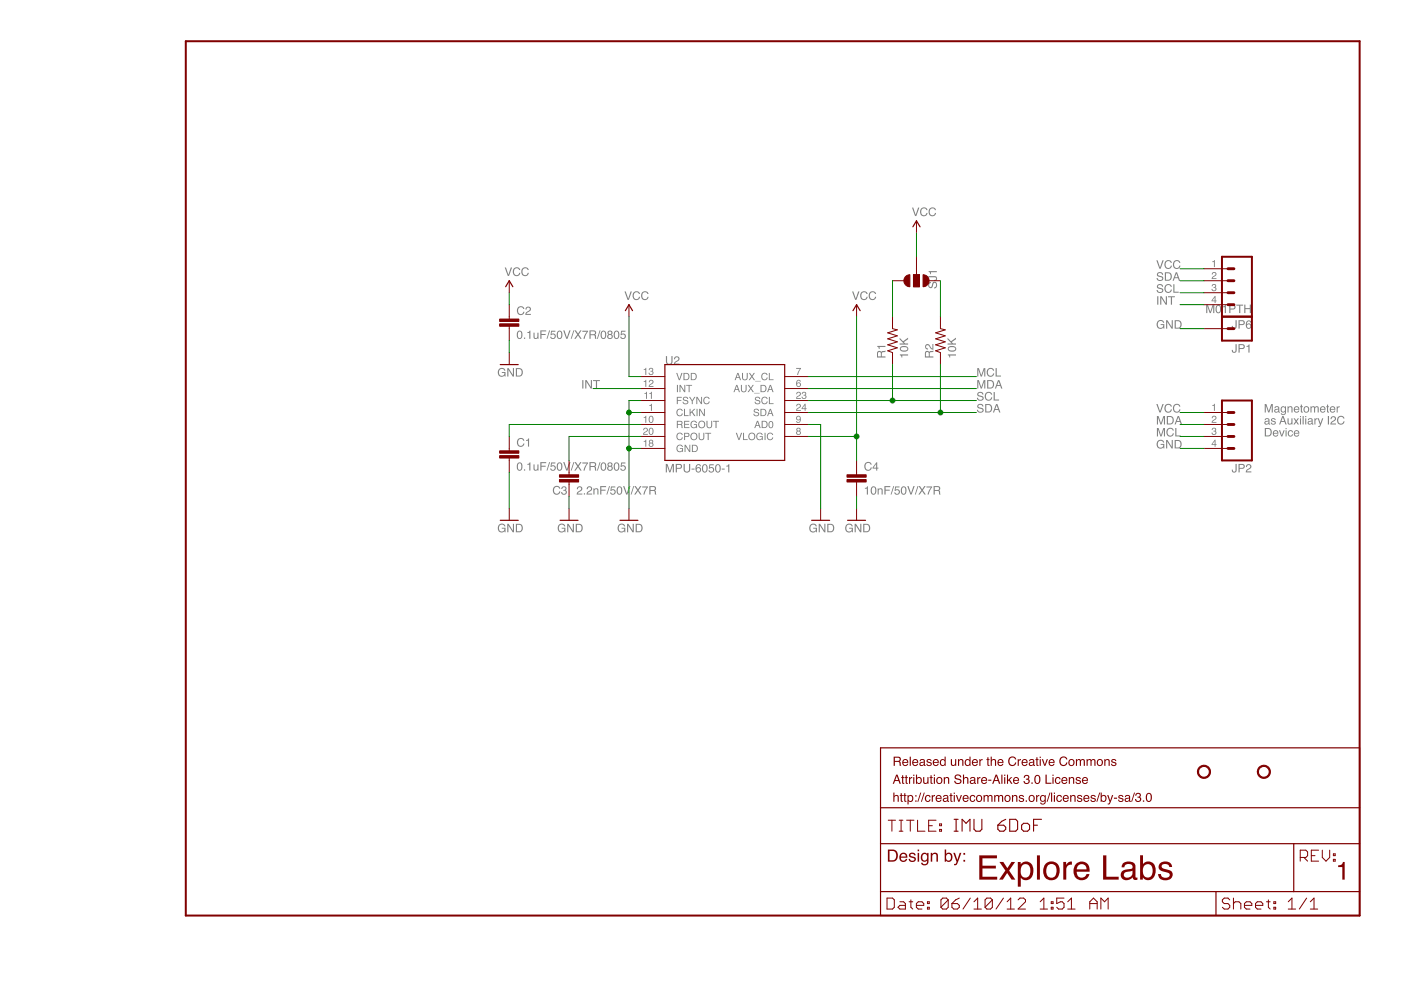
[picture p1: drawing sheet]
<?xml version="1.0" encoding="utf-8"?>
<!DOCTYPE eagle SYSTEM "eagle.dtd">
<!--
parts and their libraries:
SparkFun-Aesthetics: Licensing: CC v3.0 Share-Alike You are welcome to use this library for commercial purposes.
-->
<eagle version="6.2">
<drawing>
<settings>
<setting alwaysvectorfont="no"/>
<setting verticaltext="up"/>
</settings>
<grid distance="0.1" unitdist="inch" unit="inch" style="lines" multiple="1" display="no" altdistance="0.01" altunitdist="inch" altunit="inch"/>
<schematic>
<libraries>
<library name="Testing">
<symbols>
<symbol name="MPU-6050">
<wire x1="-12.7" y1="10.16" x2="-12.7" y2="-10.16" width="0.254" layer="94"/>
<wire x1="-12.7" y1="-10.16" x2="12.7" y2="-10.16" width="0.254" layer="94"/>
<wire x1="12.7" y1="-10.16" x2="12.7" y2="10.16" width="0.254" layer="94"/>
<wire x1="12.7" y1="10.16" x2="-12.7" y2="10.16" width="0.254" layer="94"/>
<text x="-12.7" y="10.16" size="1.778" layer="95">&gt;NAME</text>
<text x="-12.7" y="-12.7" size="1.778" layer="96">&gt;VALUE</text>
<pin name="VDD" x="-17.78" y="7.62" length="middle"/>
<pin name="INT" x="-17.78" y="5.08" length="middle"/>
<pin name="FSYNC" x="-17.78" y="2.54" length="middle"/>
<pin name="CLKIN" x="-17.78" y="0" length="middle"/>
<pin name="REGOUT" x="-17.78" y="-2.54" length="middle"/>
<pin name="CPOUT" x="-17.78" y="-5.08" length="middle"/>
<pin name="GND" x="-17.78" y="-7.62" length="middle"/>
<pin name="AUX_CL" x="17.78" y="7.62" length="middle" rot="R180"/>
<pin name="AUX_DA" x="17.78" y="5.08" length="middle" rot="R180"/>
<pin name="SCL" x="17.78" y="2.54" length="middle" rot="R180"/>
<pin name="SDA" x="17.78" y="0" length="middle" rot="R180"/>
<pin name="AD0" x="17.78" y="-2.54" length="middle" rot="R180"/>
<pin name="VLOGIC" x="17.78" y="-5.08" length="middle" rot="R180"/>
</symbol>
</symbols>
<devicesets>
<deviceset name="MPU-6050">
<gates>
<gate name="G$1" symbol="MPU-6050" x="0" y="0"/>
</gates>
<devices>
<device name="-1" package="QFN-24-4MM2">
<connects>
<connect gate="G$1" pin="AD0" pad="9"/>
<connect gate="G$1" pin="AUX_CL" pad="7"/>
<connect gate="G$1" pin="AUX_DA" pad="6"/>
<connect gate="G$1" pin="CLKIN" pad="1"/>
<connect gate="G$1" pin="CPOUT" pad="20"/>
<connect gate="G$1" pin="FSYNC" pad="11"/>
<connect gate="G$1" pin="GND" pad="18"/>
<connect gate="G$1" pin="INT" pad="12"/>
<connect gate="G$1" pin="REGOUT" pad="10"/>
<connect gate="G$1" pin="SCL" pad="23"/>
<connect gate="G$1" pin="SDA" pad="24"/>
<connect gate="G$1" pin="VDD" pad="13"/>
<connect gate="G$1" pin="VLOGIC" pad="8"/>
</connects>
<technologies>
<technology name=""/>
</technologies>
</device>
</devices>
</deviceset>
</devicesets>
</library>
<library name="SparkFun-Aesthetics">
<symbols>
<symbol name="LETTER_L">
<wire x1="0" y1="185.42" x2="248.92" y2="185.42" width="0.4064" layer="94"/>
<wire x1="248.92" y1="185.42" x2="248.92" y2="0" width="0.4064" layer="94"/>
<wire x1="0" y1="185.42" x2="0" y2="0" width="0.4064" layer="94"/>
<wire x1="0" y1="0" x2="248.92" y2="0" width="0.4064" layer="94"/>
</symbol>
<symbol name="DOCFIELD">
<wire x1="0" y1="0" x2="71.12" y2="0" width="0.254" layer="94"/>
<wire x1="101.6" y1="15.24" x2="87.63" y2="15.24" width="0.254" layer="94"/>
<wire x1="0" y1="0" x2="0" y2="5.08" width="0.254" layer="94"/>
<wire x1="0" y1="5.08" x2="71.12" y2="5.08" width="0.254" layer="94"/>
<wire x1="0" y1="5.08" x2="0" y2="15.24" width="0.254" layer="94"/>
<wire x1="101.6" y1="15.24" x2="101.6" y2="5.08" width="0.254" layer="94"/>
<wire x1="71.12" y1="5.08" x2="71.12" y2="0" width="0.254" layer="94"/>
<wire x1="71.12" y1="5.08" x2="87.63" y2="5.08" width="0.254" layer="94"/>
<wire x1="71.12" y1="0" x2="101.6" y2="0" width="0.254" layer="94"/>
<wire x1="87.63" y1="15.24" x2="87.63" y2="5.08" width="0.254" layer="94"/>
<wire x1="87.63" y1="15.24" x2="0" y2="15.24" width="0.254" layer="94"/>
<wire x1="87.63" y1="5.08" x2="101.6" y2="5.08" width="0.254" layer="94"/>
<wire x1="101.6" y1="5.08" x2="101.6" y2="0" width="0.254" layer="94"/>
<wire x1="0" y1="15.24" x2="0" y2="22.86" width="0.254" layer="94"/>
<wire x1="101.6" y1="35.56" x2="0" y2="35.56" width="0.254" layer="94"/>
<wire x1="101.6" y1="35.56" x2="101.6" y2="22.86" width="0.254" layer="94"/>
<wire x1="0" y1="22.86" x2="101.6" y2="22.86" width="0.254" layer="94"/>
<wire x1="0" y1="22.86" x2="0" y2="35.56" width="0.254" layer="94"/>
<wire x1="101.6" y1="22.86" x2="101.6" y2="15.24" width="0.254" layer="94"/>
<text x="1.27" y="1.27" size="2.54" layer="94" font="vector">Date:</text>
<text x="12.7" y="1.27" size="2.54" layer="94" font="vector">&gt;LAST_DATE_TIME</text>
<text x="72.39" y="1.27" size="2.54" layer="94" font="vector">Sheet:</text>
<text x="86.36" y="1.27" size="2.54" layer="94" font="vector">&gt;SHEET</text>
<text x="88.9" y="11.43" size="2.54" layer="94" font="vector">REV:</text>
<text x="1.524" y="17.78" size="2.54" layer="94" font="vector">TITLE:</text>
<text x="15.494" y="17.78" size="2.7432" layer="94" font="vector">&gt;DRAWING_NAME</text>
<text x="2.54" y="31.75" size="1.9304" layer="94">Released under the Creative Commons</text>
<text x="2.54" y="27.94" size="1.9304" layer="94">Attribution Share-Alike 3.0 License</text>
<text x="2.54" y="24.13" size="1.9304" layer="94">http://creativecommons.org/licenses/by-sa/3.0</text>
<text x="1.27" y="11.43" size="2.54" layer="94">Design by:</text>
</symbol>
<symbol name="DGND">
<wire x1="-1.905" y1="0" x2="1.905" y2="0" width="0.254" layer="94"/>
<text x="-2.54" y="-2.54" size="1.778" layer="96">&gt;VALUE</text>
<pin name="GND" x="0" y="2.54" visible="off" length="short" direction="sup" rot="R270"/>
</symbol>
<symbol name="VCC2">
<wire x1="0.762" y1="1.27" x2="0" y2="2.54" width="0.254" layer="94"/>
<wire x1="0" y1="2.54" x2="-0.762" y2="1.27" width="0.254" layer="94"/>
<text x="-1.016" y="3.556" size="1.778" layer="96">&gt;VALUE</text>
<pin name="VCC" x="0" y="0" visible="off" length="short" direction="sup" rot="R90"/>
</symbol>
</symbols>
<devicesets>
<deviceset name="FRAME-LETTER" prefix="FRAME">
<gates>
<gate name="G$1" symbol="LETTER_L" x="0" y="0"/>
<gate name="G$2" symbol="DOCFIELD" x="147.32" y="0" addlevel="must"/>
</gates>
<devices>
<device name="">
<technologies>
<technology name=""/>
</technologies>
</device>
</devices>
</deviceset>
<deviceset name="GND" prefix="GND">
<gates>
<gate name="1" symbol="DGND" x="0" y="0"/>
</gates>
<devices>
<device name="">
<technologies>
<technology name=""/>
</technologies>
</device>
</devices>
</deviceset>
<deviceset name="VCC" prefix="P+">
<gates>
<gate name="1" symbol="VCC2" x="0" y="0"/>
</gates>
<devices>
<device name="">
<technologies>
<technology name=""/>
</technologies>
</device>
</devices>
</deviceset>
</devicesets>
</library>
<library name="SparkFun-Passives">
<symbols>
<symbol name="CAP">
<wire x1="0" y1="2.54" x2="0" y2="2.032" width="0.1524" layer="94"/>
<wire x1="0" y1="0" x2="0" y2="0.508" width="0.1524" layer="94"/>
<text x="1.524" y="2.921" size="1.778" layer="95">&gt;NAME</text>
<text x="1.524" y="-2.159" size="1.778" layer="96">&gt;VALUE</text>
<rectangle x1="-2.032" y1="0.508" x2="2.032" y2="1.016" layer="94"/>
<rectangle x1="-2.032" y1="1.524" x2="2.032" y2="2.032" layer="94"/>
<pin name="1" x="0" y="5.08" visible="off" length="short" direction="pas" swaplevel="1" rot="R270"/>
<pin name="2" x="0" y="-2.54" visible="off" length="short" direction="pas" swaplevel="1" rot="R90"/>
</symbol>
<symbol name="RESISTOR">
<wire x1="-2.54" y1="0" x2="-2.159" y2="1.016" width="0.1524" layer="94"/>
<wire x1="-2.159" y1="1.016" x2="-1.524" y2="-1.016" width="0.1524" layer="94"/>
<wire x1="-1.524" y1="-1.016" x2="-0.889" y2="1.016" width="0.1524" layer="94"/>
<wire x1="-0.889" y1="1.016" x2="-0.254" y2="-1.016" width="0.1524" layer="94"/>
<wire x1="-0.254" y1="-1.016" x2="0.381" y2="1.016" width="0.1524" layer="94"/>
<wire x1="0.381" y1="1.016" x2="1.016" y2="-1.016" width="0.1524" layer="94"/>
<wire x1="1.016" y1="-1.016" x2="1.651" y2="1.016" width="0.1524" layer="94"/>
<wire x1="1.651" y1="1.016" x2="2.286" y2="-1.016" width="0.1524" layer="94"/>
<wire x1="2.286" y1="-1.016" x2="2.54" y2="0" width="0.1524" layer="94"/>
<text x="-3.81" y="1.4986" size="1.778" layer="95">&gt;NAME</text>
<text x="-3.81" y="-3.302" size="1.778" layer="96">&gt;VALUE</text>
<pin name="2" x="5.08" y="0" visible="off" length="short" direction="pas" swaplevel="1" rot="R180"/>
<pin name="1" x="-5.08" y="0" visible="off" length="short" direction="pas" swaplevel="1"/>
</symbol>
<symbol name="SJ_2">
<wire x1="-0.635" y1="-1.397" x2="0.635" y2="-1.397" width="1.27" layer="94" curve="180" cap="flat"/>
<wire x1="-0.635" y1="1.397" x2="0.635" y2="1.397" width="1.27" layer="94" curve="-180" cap="flat"/>
<wire x1="1.27" y1="-0.635" x2="-1.27" y2="-0.635" width="0.1524" layer="94"/>
<wire x1="-1.27" y1="-0.635" x2="-1.27" y2="0" width="0.1524" layer="94"/>
<wire x1="-1.27" y1="0" x2="-1.27" y2="0.635" width="0.1524" layer="94"/>
<wire x1="-1.27" y1="0.635" x2="1.27" y2="0.635" width="0.1524" layer="94"/>
<wire x1="1.27" y1="0.635" x2="1.27" y2="-0.635" width="0.1524" layer="94"/>
<wire x1="-2.54" y1="0" x2="-1.27" y2="0" width="0.1524" layer="94"/>
<text x="2.54" y="0.381" size="1.778" layer="95">&gt;NAME</text>
<text x="2.54" y="-1.905" size="1.778" layer="96">&gt;VALUE</text>
<rectangle x1="-1.27" y1="-0.635" x2="1.27" y2="0.635" layer="94"/>
<pin name="3" x="0" y="-5.08" visible="off" length="short" direction="pas" rot="R90"/>
<pin name="1" x="0" y="5.08" visible="off" length="short" direction="pas" rot="R270"/>
<pin name="2" x="-5.08" y="0" visible="off" length="short" direction="pas"/>
</symbol>
</symbols>
<devicesets>
<deviceset name="CAP" prefix="C" uservalue="yes">
<gates>
<gate name="G$1" symbol="CAP" x="0" y="0"/>
</gates>
<devices>
<device name="PTH" package="CAP-PTH-SMALL">
<connects>
<connect gate="G$1" pin="1" pad="1"/>
<connect gate="G$1" pin="2" pad="2"/>
</connects>
<technologies>
<technology name=""/>
</technologies>
</device>
<device name="PTH2" package="CAP-PTH-SMALL2">
<connects>
<connect gate="G$1" pin="1" pad="1"/>
<connect gate="G$1" pin="2" pad="2"/>
</connects>
<technologies>
<technology name=""/>
</technologies>
</device>
<device name="0805" package="0805">
<connects>
<connect gate="G$1" pin="1" pad="1"/>
<connect gate="G$1" pin="2" pad="2"/>
</connects>
<technologies>
<technology name=""/>
</technologies>
</device>
<device name="PTH3" package="CAP-PTH-LARGE">
<connects>
<connect gate="G$1" pin="1" pad="1"/>
<connect gate="G$1" pin="2" pad="2"/>
</connects>
<technologies>
<technology name=""/>
</technologies>
</device>
<device name="SMD" package="GRM43D">
<connects>
<connect gate="G$1" pin="1" pad="A"/>
<connect gate="G$1" pin="2" pad="C"/>
</connects>
<technologies>
<technology name=""/>
</technologies>
</device>
<device name="0603-CAP" package="0603-CAP">
<connects>
<connect gate="G$1" pin="1" pad="1"/>
<connect gate="G$1" pin="2" pad="2"/>
</connects>
<technologies>
<technology name=""/>
</technologies>
</device>
<device name="0402-CAP" package="0402-CAP">
<connects>
<connect gate="G$1" pin="1" pad="1"/>
<connect gate="G$1" pin="2" pad="2"/>
</connects>
<technologies>
<technology name=""/>
</technologies>
</device>
<device name="PTH1" package="CAP-PTH-5MM">
<connects>
<connect gate="G$1" pin="1" pad="1"/>
<connect gate="G$1" pin="2" pad="2"/>
</connects>
<technologies>
<technology name=""/>
</technologies>
</device>
<device name="_" package="AXIAL-5MM">
<connects>
<connect gate="G$1" pin="1" pad="P$1"/>
<connect gate="G$1" pin="2" pad="P$2"/>
</connects>
<technologies>
<technology name=""/>
</technologies>
</device>
<device name="1210" package="1210">
<connects>
<connect gate="G$1" pin="1" pad="1"/>
<connect gate="G$1" pin="2" pad="2"/>
</connects>
<technologies>
<technology name=""/>
</technologies>
</device>
<device name="1206" package="1206">
<connects>
<connect gate="G$1" pin="1" pad="1"/>
<connect gate="G$1" pin="2" pad="2"/>
</connects>
<technologies>
<technology name=""/>
</technologies>
</device>
<device name="ASMD" package="CTZ3">
<connects>
<connect gate="G$1" pin="1" pad="+"/>
<connect gate="G$1" pin="2" pad="-"/>
</connects>
<technologies>
<technology name=""/>
</technologies>
</device>
<device name="KIT" package="CAP-PTH-SMALL-KIT">
<connects>
<connect gate="G$1" pin="1" pad="1"/>
<connect gate="G$1" pin="2" pad="2"/>
</connects>
<technologies>
<technology name=""/>
</technologies>
</device>
</devices>
</deviceset>
<deviceset name="RESISTOR" prefix="R" uservalue="yes">
<gates>
<gate name="G$1" symbol="RESISTOR" x="0" y="0"/>
</gates>
<devices>
<device name="1206" package="1206">
<connects>
<connect gate="G$1" pin="1" pad="1"/>
<connect gate="G$1" pin="2" pad="2"/>
</connects>
<technologies>
<technology name=""/>
</technologies>
</device>
<device name="AXIAL-0.3" package="AXIAL-0.3">
<connects>
<connect gate="G$1" pin="1" pad="P$1"/>
<connect gate="G$1" pin="2" pad="P$2"/>
</connects>
<technologies>
<technology name=""/>
</technologies>
</device>
<device name="2010" package="R2010">
<connects>
<connect gate="G$1" pin="1" pad="1"/>
<connect gate="G$1" pin="2" pad="2"/>
</connects>
<technologies>
<technology name=""/>
</technologies>
</device>
<device name="0805-RES" package="0805">
<connects>
<connect gate="G$1" pin="1" pad="1"/>
<connect gate="G$1" pin="2" pad="2"/>
</connects>
<technologies>
<technology name=""/>
</technologies>
</device>
<device name="0603-RES" package="0603-RES">
<connects>
<connect gate="G$1" pin="1" pad="1"/>
<connect gate="G$1" pin="2" pad="2"/>
</connects>
<technologies>
<technology name=""/>
</technologies>
</device>
<device name="0402-RES" package="0402-RES">
<connects>
<connect gate="G$1" pin="1" pad="1"/>
<connect gate="G$1" pin="2" pad="2"/>
</connects>
<technologies>
<technology name=""/>
</technologies>
</device>
<device name="PTH-1/6W" package="1/6W-RES">
<connects>
<connect gate="G$1" pin="1" pad="1"/>
<connect gate="G$1" pin="2" pad="2"/>
</connects>
<technologies>
<technology name=""/>
</technologies>
</device>
<device name="2512" package="R2512">
<connects>
<connect gate="G$1" pin="1" pad="1"/>
<connect gate="G$1" pin="2" pad="2"/>
</connects>
<technologies>
<technology name=""/>
</technologies>
</device>
<device name="PTH-1/4W" package="AXIAL-0.4">
<connects>
<connect gate="G$1" pin="1" pad="P$1"/>
<connect gate="G$1" pin="2" pad="P$2"/>
</connects>
<technologies>
<technology name=""/>
</technologies>
</device>
<device name="PTH-1/2W" package="AXIAL-0.5">
<connects>
<connect gate="G$1" pin="1" pad="P$1"/>
<connect gate="G$1" pin="2" pad="P$2"/>
</connects>
<technologies>
<technology name=""/>
</technologies>
</device>
<device name="PTH-1W" package="AXIAL-0.6">
<connects>
<connect gate="G$1" pin="1" pad="P$1"/>
<connect gate="G$1" pin="2" pad="P$2"/>
</connects>
<technologies>
<technology name=""/>
</technologies>
</device>
<device name="PTH-2W" package="AXIAL-0.8">
<connects>
<connect gate="G$1" pin="1" pad="P$1"/>
<connect gate="G$1" pin="2" pad="P$2"/>
</connects>
<technologies>
<technology name=""/>
</technologies>
</device>
<device name="KIT" package="AXIAL-0.3-KIT">
<connects>
<connect gate="G$1" pin="1" pad="P$1"/>
<connect gate="G$1" pin="2" pad="P$2"/>
</connects>
<technologies>
<technology name=""/>
</technologies>
</device>
</devices>
</deviceset>
<deviceset name="SOLDERJUMPER_2WAY" prefix="SJ" uservalue="yes">
<gates>
<gate name="G$1" symbol="SJ_2" x="0" y="0"/>
</gates>
<devices>
<device name="W" package="SJ_2W">
<connects>
<connect gate="G$1" pin="1" pad="1"/>
<connect gate="G$1" pin="2" pad="2"/>
<connect gate="G$1" pin="3" pad="3"/>
</connects>
<technologies>
<technology name=""/>
</technologies>
</device>
<device name="T" package="SJ_2">
<connects>
<connect gate="G$1" pin="1" pad="1"/>
<connect gate="G$1" pin="2" pad="2"/>
<connect gate="G$1" pin="3" pad="3"/>
</connects>
<technologies>
<technology name=""/>
</technologies>
</device>
<device name="S" package="SJ_3">
<connects>
<connect gate="G$1" pin="1" pad="1"/>
<connect gate="G$1" pin="2" pad="2"/>
<connect gate="G$1" pin="3" pad="3"/>
</connects>
<technologies>
<technology name=""/>
</technologies>
</device>
<device name="PASTE1&amp;2" package="SJ_3_PASTE1&amp;2">
<connects>
<connect gate="G$1" pin="1" pad="1"/>
<connect gate="G$1" pin="2" pad="2"/>
<connect gate="G$1" pin="3" pad="3"/>
</connects>
<technologies>
<technology name=""/>
</technologies>
</device>
<device name="PASTE2&amp;3" package="SJ_3_PASTE2&amp;3">
<connects>
<connect gate="G$1" pin="1" pad="1"/>
<connect gate="G$1" pin="2" pad="2"/>
<connect gate="G$1" pin="3" pad="3"/>
</connects>
<technologies>
<technology name=""/>
</technologies>
</device>
</devices>
</deviceset>
</devicesets>
</library>
<library name="SparkFun-Connectors">
<symbols>
<symbol name="M04">
<wire x1="1.27" y1="-5.08" x2="-5.08" y2="-5.08" width="0.4064" layer="94"/>
<wire x1="-1.27" y1="2.54" x2="0" y2="2.54" width="0.6096" layer="94"/>
<wire x1="-1.27" y1="0" x2="0" y2="0" width="0.6096" layer="94"/>
<wire x1="-1.27" y1="-2.54" x2="0" y2="-2.54" width="0.6096" layer="94"/>
<wire x1="-5.08" y1="7.62" x2="-5.08" y2="-5.08" width="0.4064" layer="94"/>
<wire x1="1.27" y1="-5.08" x2="1.27" y2="7.62" width="0.4064" layer="94"/>
<wire x1="-5.08" y1="7.62" x2="1.27" y2="7.62" width="0.4064" layer="94"/>
<wire x1="-1.27" y1="5.08" x2="0" y2="5.08" width="0.6096" layer="94"/>
<text x="-5.08" y="-7.62" size="1.778" layer="96">&gt;VALUE</text>
<text x="-5.08" y="8.382" size="1.778" layer="95">&gt;NAME</text>
<pin name="1" x="5.08" y="-2.54" visible="pad" length="middle" direction="pas" swaplevel="1" rot="R180"/>
<pin name="2" x="5.08" y="0" visible="pad" length="middle" direction="pas" swaplevel="1" rot="R180"/>
<pin name="3" x="5.08" y="2.54" visible="pad" length="middle" direction="pas" swaplevel="1" rot="R180"/>
<pin name="4" x="5.08" y="5.08" visible="pad" length="middle" direction="pas" swaplevel="1" rot="R180"/>
</symbol>
<symbol name="M01">
<wire x1="3.81" y1="-2.54" x2="-2.54" y2="-2.54" width="0.4064" layer="94"/>
<wire x1="1.27" y1="0" x2="2.54" y2="0" width="0.6096" layer="94"/>
<wire x1="-2.54" y1="2.54" x2="-2.54" y2="-2.54" width="0.4064" layer="94"/>
<wire x1="3.81" y1="-2.54" x2="3.81" y2="2.54" width="0.4064" layer="94"/>
<wire x1="-2.54" y1="2.54" x2="3.81" y2="2.54" width="0.4064" layer="94"/>
<text x="-2.54" y="-5.08" size="1.778" layer="96">&gt;VALUE</text>
<text x="-2.54" y="3.302" size="1.778" layer="95">&gt;NAME</text>
<pin name="1" x="7.62" y="0" visible="off" length="middle" direction="pas" swaplevel="1" rot="R180"/>
</symbol>
</symbols>
<devicesets>
<deviceset name="M04" prefix="JP" uservalue="yes">
<gates>
<gate name="G$1" symbol="M04" x="-2.54" y="0"/>
</gates>
<devices>
<device name="PTH" package="1X04">
<connects>
<connect gate="G$1" pin="1" pad="1"/>
<connect gate="G$1" pin="2" pad="2"/>
<connect gate="G$1" pin="3" pad="3"/>
<connect gate="G$1" pin="4" pad="4"/>
</connects>
<technologies>
<technology name=""/>
</technologies>
</device>
<device name="POLAR" package="MOLEX-1X4">
<connects>
<connect gate="G$1" pin="1" pad="1"/>
<connect gate="G$1" pin="2" pad="2"/>
<connect gate="G$1" pin="3" pad="3"/>
<connect gate="G$1" pin="4" pad="4"/>
</connects>
<technologies>
<technology name=""/>
</technologies>
</device>
<device name="SCREW" package="SCREWTERMINAL-3.5MM-4">
<connects>
<connect gate="G$1" pin="1" pad="1"/>
<connect gate="G$1" pin="2" pad="2"/>
<connect gate="G$1" pin="3" pad="3"/>
<connect gate="G$1" pin="4" pad="4"/>
</connects>
<technologies>
<technology name=""/>
</technologies>
</device>
<device name="1.27MM" package="1X04-1.27MM">
<connects>
<connect gate="G$1" pin="1" pad="1"/>
<connect gate="G$1" pin="2" pad="2"/>
<connect gate="G$1" pin="3" pad="3"/>
<connect gate="G$1" pin="4" pad="4"/>
</connects>
<technologies>
<technology name=""/>
</technologies>
</device>
<device name="LOCK" package="1X04_LOCK">
<connects>
<connect gate="G$1" pin="1" pad="1"/>
<connect gate="G$1" pin="2" pad="2"/>
<connect gate="G$1" pin="3" pad="3"/>
<connect gate="G$1" pin="4" pad="4"/>
</connects>
<technologies>
<technology name=""/>
</technologies>
</device>
<device name="LOCK_LONGPADS" package="1X04_LOCK_LONGPADS">
<connects>
<connect gate="G$1" pin="1" pad="1"/>
<connect gate="G$1" pin="2" pad="2"/>
<connect gate="G$1" pin="3" pad="3"/>
<connect gate="G$1" pin="4" pad="4"/>
</connects>
<technologies>
<technology name=""/>
</technologies>
</device>
<device name="POLAR_LOCK" package="MOLEX-1X4_LOCK">
<connects>
<connect gate="G$1" pin="1" pad="1"/>
<connect gate="G$1" pin="2" pad="2"/>
<connect gate="G$1" pin="3" pad="3"/>
<connect gate="G$1" pin="4" pad="4"/>
</connects>
<technologies>
<technology name=""/>
</technologies>
</device>
<device name="SMD" package="1X04-SMD">
<connects>
<connect gate="G$1" pin="1" pad="1"/>
<connect gate="G$1" pin="2" pad="2"/>
<connect gate="G$1" pin="3" pad="3"/>
<connect gate="G$1" pin="4" pad="4"/>
</connects>
<technologies>
<technology name=""/>
</technologies>
</device>
<device name="LONGPADS" package="1X04_LONGPADS">
<connects>
<connect gate="G$1" pin="1" pad="1"/>
<connect gate="G$1" pin="2" pad="2"/>
<connect gate="G$1" pin="3" pad="3"/>
<connect gate="G$1" pin="4" pad="4"/>
</connects>
<technologies>
<technology name=""/>
</technologies>
</device>
<device name="1X04_NO_SILK" package="1X04_NO_SILK">
<connects>
<connect gate="G$1" pin="1" pad="1"/>
<connect gate="G$1" pin="2" pad="2"/>
<connect gate="G$1" pin="3" pad="3"/>
<connect gate="G$1" pin="4" pad="4"/>
</connects>
<technologies>
<technology name=""/>
</technologies>
</device>
<device name="JST-PTH" package="JST-4-PTH">
<connects>
<connect gate="G$1" pin="1" pad="1"/>
<connect gate="G$1" pin="2" pad="2"/>
<connect gate="G$1" pin="3" pad="3"/>
<connect gate="G$1" pin="4" pad="4"/>
</connects>
<technologies>
<technology name=""/>
</technologies>
</device>
<device name="SCREW_LOCK" package="SCREWTERMINAL-3.5MM-4_LOCK">
<connects>
<connect gate="G$1" pin="1" pad="1"/>
<connect gate="G$1" pin="2" pad="2"/>
<connect gate="G$1" pin="3" pad="3"/>
<connect gate="G$1" pin="4" pad="4"/>
</connects>
<technologies>
<technology name=""/>
</technologies>
</device>
<device name="SMD2" package="1X04-1MM-RA">
<connects>
<connect gate="G$1" pin="1" pad="1"/>
<connect gate="G$1" pin="2" pad="2"/>
<connect gate="G$1" pin="3" pad="3"/>
<connect gate="G$1" pin="4" pad="4"/>
</connects>
<technologies>
<technology name=""/>
</technologies>
</device>
</devices>
</deviceset>
<deviceset name="M01" prefix="JP">
<gates>
<gate name="G$1" symbol="M01" x="0" y="0"/>
</gates>
<devices>
<device name="PTH_LONGPAD" package="1X01_LONGPAD">
<connects>
<connect gate="G$1" pin="1" pad="1"/>
</connects>
<technologies>
<technology name=""/>
</technologies>
</device>
<device name="SMD" package="LUXEON-PAD">
<connects>
<connect gate="G$1" pin="1" pad="P$1"/>
</connects>
<technologies>
<technology name=""/>
</technologies>
</device>
<device name="-SMTSO-256-ET" package="SMTSO-256-ET">
<connects>
<connect gate="G$1" pin="1" pad="P$1"/>
</connects>
<technologies>
<technology name=""/>
</technologies>
</device>
<device name="SMTRA-256-8-6" package="SMTRA-256-8-6">
<connects>
<connect gate="G$1" pin="1" pad="P$1"/>
</connects>
<technologies>
<technology name=""/>
</technologies>
</device>
<device name="SMDNS" package="1X01NS">
<connects>
<connect gate="G$1" pin="1" pad="1"/>
</connects>
<technologies>
<technology name=""/>
</technologies>
</device>
<device name="PTH" package="1X01">
<connects>
<connect gate="G$1" pin="1" pad="1"/>
</connects>
<technologies>
<technology name=""/>
</technologies>
</device>
<device name="PTH_2MM" package="1X01_2MM">
<connects>
<connect gate="G$1" pin="1" pad="1"/>
</connects>
<technologies>
<technology name=""/>
</technologies>
</device>
<device name="OFFSET" package="1X01_OFFSET">
<connects>
<connect gate="G$1" pin="1" pad="1"/>
</connects>
<technologies>
<technology name=""/>
</technologies>
</device>
<device name="SMD-4.5X1.5" package="PAD-1.5X4.5">
<connects>
<connect gate="G$1" pin="1" pad="P$1"/>
</connects>
<technologies>
<technology name=""/>
</technologies>
</device>
<device name="POGOPIN_HOLE_LARGE" package="1X01_POGOPIN_HOLE_LARGE">
<connects>
<connect gate="G$1" pin="1" pad="1"/>
</connects>
<technologies>
<technology name=""/>
</technologies>
</device>
<device name="POGOPIN_HOLE_0.58" package="1X01_POGOPIN_HOLE_0.58">
<connects>
<connect gate="G$1" pin="1" pad="1"/>
</connects>
<technologies>
<technology name=""/>
</technologies>
</device>
<device name="SNAP-FEMALE" package="SNAP-FEMALE">
<connects>
<connect gate="G$1" pin="1" pad="1"/>
</connects>
<technologies>
<technology name=""/>
</technologies>
</device>
<device name="SNAP-MALE" package="SNAP-MALE">
<connects>
<connect gate="G$1" pin="1" pad="2"/>
</connects>
<technologies>
<technology name=""/>
</technologies>
</device>
</devices>
</deviceset>
</devicesets>
</library>
<library name="SparkFun-Electromechanical">
<symbols>
<symbol name="STAND-OFF">
<circle x="0" y="0" radius="1.27" width="0.254" layer="94"/>
</symbol>
</symbols>
<devicesets>
<deviceset name="STAND-OFF" prefix="JP">
<gates>
<gate name="G$1" symbol="STAND-OFF" x="0" y="0"/>
</gates>
<devices>
<device name="" package="STAND-OFF">
<technologies>
<technology name=""/>
</technologies>
</device>
<device name="TIGHT" package="STAND-OFF-TIGHT">
<technologies>
<technology name=""/>
</technologies>
</device>
</devices>
</deviceset>
</devicesets>
</library>
</libraries>
<attributes>
</attributes>
<variantdefs>
</variantdefs>
<classes>
<class number="0" name="Default" width="0.2032" drill="0">
</class>
<class number="1" name="vcc" width="0.254" drill="0">
</class>
<class number="2" name="GND" width="0.8128" drill="0">
</class>
</classes>
<parts>
<part name="U2" library="Testing" deviceset="MPU-6050" device="-1"/>
<part name="FRAME1" library="SparkFun-Aesthetics" deviceset="FRAME-LETTER" device=""/>
<part name="C1" library="SparkFun-Passives" deviceset="CAP" device="0805" value="0.1uF/50V/X7R/0805"/>
<part name="C2" library="SparkFun-Passives" deviceset="CAP" device="0805" value="0.1uF/50V/X7R/0805"/>
<part name="C3" library="SparkFun-Passives" deviceset="CAP" device="0805" value="2.2nF/50V/X7R"/>
<part name="C4" library="SparkFun-Passives" deviceset="CAP" device="0805" value="10nF/50V/X7R"/>
<part name="R1" library="SparkFun-Passives" deviceset="RESISTOR" device="0603-RES" value="10K"/>
<part name="R2" library="SparkFun-Passives" deviceset="RESISTOR" device="0603-RES" value="10K"/>
<part name="GND1" library="SparkFun-Aesthetics" deviceset="GND" device=""/>
<part name="GND2" library="SparkFun-Aesthetics" deviceset="GND" device=""/>
<part name="GND3" library="SparkFun-Aesthetics" deviceset="GND" device=""/>
<part name="P+1" library="SparkFun-Aesthetics" deviceset="VCC" device=""/>
<part name="GND4" library="SparkFun-Aesthetics" deviceset="GND" device=""/>
<part name="P+2" library="SparkFun-Aesthetics" deviceset="VCC" device=""/>
<part name="P+3" library="SparkFun-Aesthetics" deviceset="VCC" device=""/>
<part name="GND5" library="SparkFun-Aesthetics" deviceset="GND" device=""/>
<part name="GND6" library="SparkFun-Aesthetics" deviceset="GND" device=""/>
<part name="P+4" library="SparkFun-Aesthetics" deviceset="VCC" device=""/>
<part name="JP2" library="SparkFun-Connectors" deviceset="M04" device="PTH"/>
<part name="SJ1" library="SparkFun-Passives" deviceset="SOLDERJUMPER_2WAY" device="T"/>
<part name="JP3" library="SparkFun-Electromechanical" deviceset="STAND-OFF" device="TIGHT"/>
<part name="JP4" library="SparkFun-Electromechanical" deviceset="STAND-OFF" device="TIGHT"/>
<part name="JP6" library="SparkFun-Connectors" deviceset="M04" device="PTH"/>
<part name="JP1" library="SparkFun-Connectors" deviceset="M01" device="PTH"/>
</parts>
<sheets>
<sheet>
<plain>
<text x="167.64" y="7.62" size="5.08" layer="94">Explore Labs</text>
<text x="243.84" y="7.62" size="3.81" layer="94">1</text>
<text x="228.6" y="106.68" size="1.778" layer="95">Magnetometer</text>
<text x="228.6" y="104.14" size="1.778" layer="95">as Auxiliary I2C</text>
<text x="228.6" y="101.6" size="1.778" layer="95">Device</text>
</plain>
<instances>
<instance part="U2" gate="G$1" x="114.3" y="106.68"/>
<instance part="FRAME1" gate="G$1" x="0" y="0"/>
<instance part="FRAME1" gate="G$2" x="147.32" y="0"/>
<instance part="C1" gate="G$1" x="68.58" y="96.52"/>
<instance part="C2" gate="G$1" x="68.58" y="124.46"/>
<instance part="C3" gate="G$1" x="81.28" y="91.44" smashed="yes">
<attribute name="NAME" x="77.724" y="89.281" size="1.778" layer="95"/>
<attribute name="VALUE" x="82.804" y="89.281" size="1.778" layer="96"/>
</instance>
<instance part="C4" gate="G$1" x="142.24" y="91.44"/>
<instance part="R1" gate="G$1" x="149.86" y="121.92" rot="R90"/>
<instance part="R2" gate="G$1" x="160.02" y="121.92" rot="R90"/>
<instance part="GND1" gate="1" x="93.98" y="83.82"/>
<instance part="GND2" gate="1" x="81.28" y="83.82"/>
<instance part="GND3" gate="1" x="68.58" y="83.82"/>
<instance part="P+1" gate="1" x="68.58" y="132.08"/>
<instance part="GND4" gate="1" x="68.58" y="116.84"/>
<instance part="P+2" gate="1" x="93.98" y="127"/>
<instance part="P+3" gate="1" x="142.24" y="127"/>
<instance part="GND5" gate="1" x="142.24" y="83.82"/>
<instance part="GND6" gate="1" x="134.62" y="83.82"/>
<instance part="P+4" gate="1" x="154.94" y="144.78"/>
<instance part="JP2" gate="G$1" x="220.98" y="104.14" rot="R180"/>
<instance part="SJ1" gate="G$1" x="154.94" y="134.62" smashed="yes" rot="R270">
<attribute name="NAME" x="157.48" y="137.16" size="1.778" layer="95" rot="R270"/>
</instance>
<instance part="JP3" gate="G$1" x="215.9" y="30.48"/>
<instance part="JP4" gate="G$1" x="228.6" y="30.48"/>
<instance part="JP6" gate="G$1" x="220.98" y="134.62" rot="R180"/>
<instance part="JP1" gate="G$1" x="223.52" y="124.46" rot="R180"/>
</instances>
<busses>
</busses>
<nets>
<net name="N$1" class="0">
<segment>
<pinref part="U2" gate="G$1" pin="CPOUT"/>
<wire x1="96.52" y1="101.6" x2="81.28" y2="101.6" width="0.1524" layer="91"/>
<wire x1="81.28" y1="101.6" x2="81.28" y2="96.52" width="0.1524" layer="91"/>
<pinref part="C3" gate="G$1" pin="1"/>
</segment>
</net>
<net name="N$2" class="0">
<segment>
<pinref part="U2" gate="G$1" pin="REGOUT"/>
<wire x1="96.52" y1="104.14" x2="68.58" y2="104.14" width="0.1524" layer="91"/>
<pinref part="C1" gate="G$1" pin="1"/>
<wire x1="68.58" y1="104.14" x2="68.58" y2="101.6" width="0.1524" layer="91"/>
</segment>
</net>
<net name="GND" class="0">
<segment>
<pinref part="U2" gate="G$1" pin="GND"/>
<wire x1="96.52" y1="99.06" x2="93.98" y2="99.06" width="0.1524" layer="91"/>
<wire x1="93.98" y1="99.06" x2="93.98" y2="86.36" width="0.1524" layer="91"/>
<pinref part="GND1" gate="1" pin="GND"/>
<pinref part="U2" gate="G$1" pin="FSYNC"/>
<wire x1="96.52" y1="109.22" x2="93.98" y2="109.22" width="0.1524" layer="91"/>
<wire x1="93.98" y1="109.22" x2="93.98" y2="106.68" width="0.1524" layer="91"/>
<pinref part="U2" gate="G$1" pin="CLKIN"/>
<wire x1="93.98" y1="106.68" x2="93.98" y2="99.06" width="0.1524" layer="91"/>
<wire x1="96.52" y1="106.68" x2="93.98" y2="106.68" width="0.1524" layer="91"/>
<junction x="93.98" y="106.68"/>
<junction x="93.98" y="99.06"/>
</segment>
<segment>
<pinref part="C3" gate="G$1" pin="2"/>
<wire x1="81.28" y1="88.9" x2="81.28" y2="86.36" width="0.1524" layer="91"/>
<pinref part="GND2" gate="1" pin="GND"/>
</segment>
<segment>
<pinref part="C1" gate="G$1" pin="2"/>
<wire x1="68.58" y1="93.98" x2="68.58" y2="86.36" width="0.1524" layer="91"/>
<pinref part="GND3" gate="1" pin="GND"/>
</segment>
<segment>
<pinref part="C2" gate="G$1" pin="2"/>
<wire x1="68.58" y1="121.92" x2="68.58" y2="119.38" width="0.1524" layer="91"/>
<pinref part="GND4" gate="1" pin="GND"/>
</segment>
<segment>
<pinref part="C4" gate="G$1" pin="2"/>
<wire x1="142.24" y1="88.9" x2="142.24" y2="86.36" width="0.1524" layer="91"/>
<pinref part="GND5" gate="1" pin="GND"/>
</segment>
<segment>
<pinref part="U2" gate="G$1" pin="AD0"/>
<wire x1="132.08" y1="104.14" x2="134.62" y2="104.14" width="0.1524" layer="91"/>
<wire x1="134.62" y1="104.14" x2="134.62" y2="86.36" width="0.1524" layer="91"/>
<pinref part="GND6" gate="1" pin="GND"/>
</segment>
<segment>
<pinref part="JP2" gate="G$1" pin="4"/>
<wire x1="215.9" y1="99.06" x2="210.82" y2="99.06" width="0.1524" layer="91"/>
<label x="205.74" y="99.06" size="1.778" layer="95"/>
</segment>
<segment>
<wire x1="215.9" y1="124.46" x2="210.82" y2="124.46" width="0.1524" layer="91"/>
<label x="205.74" y="124.46" size="1.778" layer="95"/>
<pinref part="JP1" gate="G$1" pin="1"/>
</segment>
</net>
<net name="VCC" class="0">
<segment>
<pinref part="C2" gate="G$1" pin="1"/>
<wire x1="68.58" y1="129.54" x2="68.58" y2="132.08" width="0.1524" layer="91"/>
<pinref part="P+1" gate="1" pin="VCC"/>
</segment>
<segment>
<pinref part="U2" gate="G$1" pin="VDD"/>
<pinref part="P+2" gate="1" pin="VCC"/>
<wire x1="96.52" y1="114.3" x2="93.98" y2="114.3" width="0.1524" layer="91"/>
<wire x1="93.98" y1="114.3" x2="93.98" y2="127" width="0.1524" layer="91"/>
</segment>
<segment>
<pinref part="U2" gate="G$1" pin="VLOGIC"/>
<pinref part="P+3" gate="1" pin="VCC"/>
<wire x1="132.08" y1="101.6" x2="142.24" y2="101.6" width="0.1524" layer="91"/>
<wire x1="142.24" y1="101.6" x2="142.24" y2="127" width="0.1524" layer="91"/>
<wire x1="142.24" y1="101.6" x2="142.24" y2="96.52" width="0.1524" layer="91"/>
<pinref part="C4" gate="G$1" pin="1"/>
<junction x="142.24" y="101.6"/>
</segment>
<segment>
<wire x1="215.9" y1="137.16" x2="210.82" y2="137.16" width="0.1524" layer="91"/>
<label x="205.74" y="137.16" size="1.778" layer="95"/>
<pinref part="JP6" gate="G$1" pin="1"/>
</segment>
<segment>
<pinref part="JP2" gate="G$1" pin="1"/>
<wire x1="215.9" y1="106.68" x2="210.82" y2="106.68" width="0.1524" layer="91"/>
<label x="205.74" y="106.68" size="1.778" layer="95"/>
</segment>
<segment>
<pinref part="SJ1" gate="G$1" pin="2"/>
<pinref part="P+4" gate="1" pin="VCC"/>
<wire x1="154.94" y1="139.7" x2="154.94" y2="144.78" width="0.1524" layer="91"/>
</segment>
</net>
<net name="INT" class="0">
<segment>
<pinref part="U2" gate="G$1" pin="INT"/>
<wire x1="96.52" y1="111.76" x2="86.36" y2="111.76" width="0.1524" layer="91"/>
<label x="83.82" y="111.76" size="1.778" layer="95"/>
</segment>
<segment>
<wire x1="215.9" y1="129.54" x2="210.82" y2="129.54" width="0.1524" layer="91"/>
<label x="205.74" y="129.54" size="1.778" layer="95"/>
<pinref part="JP6" gate="G$1" pin="4"/>
</segment>
</net>
<net name="SCL" class="0">
<segment>
<pinref part="U2" gate="G$1" pin="SCL"/>
<pinref part="R1" gate="G$1" pin="1"/>
<wire x1="132.08" y1="109.22" x2="149.86" y2="109.22" width="0.1524" layer="91"/>
<wire x1="149.86" y1="109.22" x2="149.86" y2="116.84" width="0.1524" layer="91"/>
<wire x1="149.86" y1="109.22" x2="167.64" y2="109.22" width="0.1524" layer="91"/>
<junction x="149.86" y="109.22"/>
<label x="167.64" y="109.22" size="1.778" layer="95"/>
</segment>
<segment>
<wire x1="215.9" y1="132.08" x2="210.82" y2="132.08" width="0.1524" layer="91"/>
<label x="205.74" y="132.08" size="1.778" layer="95"/>
<pinref part="JP6" gate="G$1" pin="3"/>
</segment>
</net>
<net name="SDA" class="0">
<segment>
<pinref part="U2" gate="G$1" pin="SDA"/>
<pinref part="R2" gate="G$1" pin="1"/>
<wire x1="132.08" y1="106.68" x2="160.02" y2="106.68" width="0.1524" layer="91"/>
<wire x1="160.02" y1="106.68" x2="160.02" y2="116.84" width="0.1524" layer="91"/>
<wire x1="160.02" y1="106.68" x2="167.64" y2="106.68" width="0.1524" layer="91"/>
<junction x="160.02" y="106.68"/>
<label x="167.64" y="106.68" size="1.778" layer="95"/>
</segment>
<segment>
<wire x1="215.9" y1="134.62" x2="210.82" y2="134.62" width="0.1524" layer="91"/>
<label x="205.74" y="134.62" size="1.778" layer="95"/>
<pinref part="JP6" gate="G$1" pin="2"/>
</segment>
</net>
<net name="MCL" class="0">
<segment>
<pinref part="U2" gate="G$1" pin="AUX_CL"/>
<wire x1="132.08" y1="114.3" x2="167.64" y2="114.3" width="0.1524" layer="91"/>
<label x="167.64" y="114.3" size="1.778" layer="95"/>
</segment>
<segment>
<pinref part="JP2" gate="G$1" pin="3"/>
<wire x1="215.9" y1="101.6" x2="210.82" y2="101.6" width="0.1524" layer="91"/>
<label x="205.74" y="101.6" size="1.778" layer="95"/>
</segment>
</net>
<net name="MDA" class="0">
<segment>
<pinref part="U2" gate="G$1" pin="AUX_DA"/>
<wire x1="132.08" y1="111.76" x2="167.64" y2="111.76" width="0.1524" layer="91"/>
<label x="167.64" y="111.76" size="1.778" layer="95"/>
</segment>
<segment>
<pinref part="JP2" gate="G$1" pin="2"/>
<wire x1="215.9" y1="104.14" x2="210.82" y2="104.14" width="0.1524" layer="91"/>
<label x="205.74" y="104.14" size="1.778" layer="95"/>
</segment>
</net>
<net name="N$3" class="0">
<segment>
<pinref part="R1" gate="G$1" pin="2"/>
<pinref part="SJ1" gate="G$1" pin="3"/>
<wire x1="149.86" y1="127" x2="149.86" y2="134.62" width="0.1524" layer="91"/>
</segment>
</net>
<net name="N$4" class="0">
<segment>
<pinref part="R2" gate="G$1" pin="2"/>
<pinref part="SJ1" gate="G$1" pin="1"/>
<wire x1="160.02" y1="127" x2="160.02" y2="134.62" width="0.1524" layer="91"/>
</segment>
</net>
</nets>
</sheet>
</sheets>
<errors>
<approved hash="115,1,184.483,104.14,SJ1,,,,,"/>
</errors>
</schematic>
</drawing>
</eagle>
